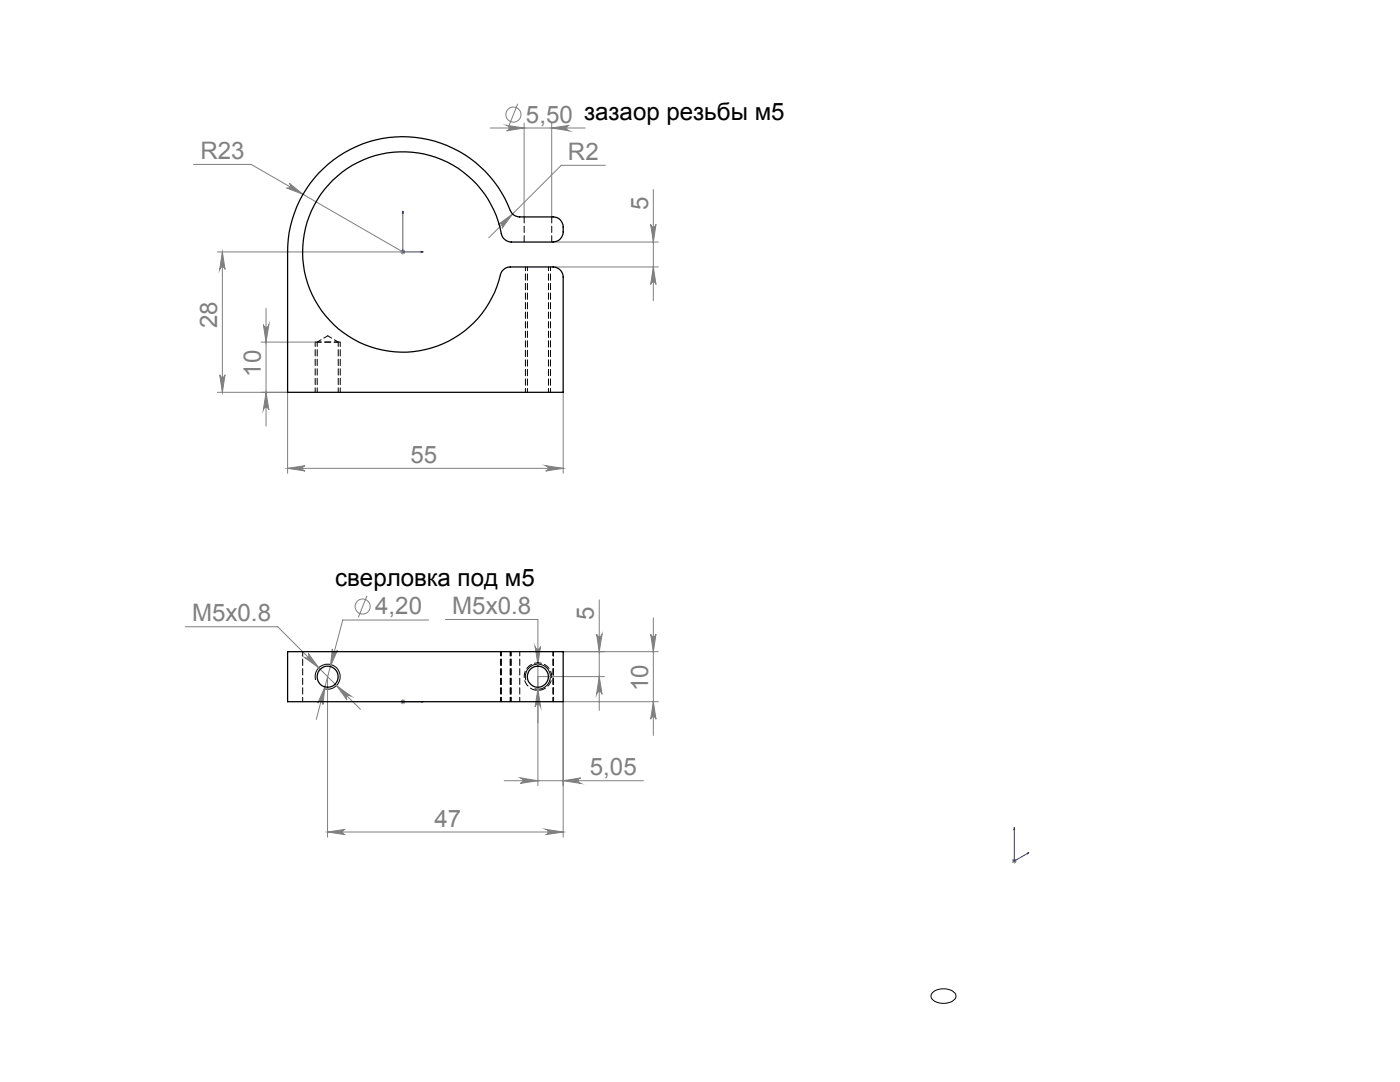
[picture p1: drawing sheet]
<svg xmlns="http://www.w3.org/2000/svg" width="279mm" height="216mm" viewBox="0 0 279 216" stroke-linecap="round" stroke-linejoin="round" font-family="sans-serif">
<g fill="none" stroke="#808080" stroke-width=".2">
<path d="M38.6 32.8h11.5l30.3 17.5M57.7 36.5l2.8 2.3-3.3-1.3a.55 .55 0 0 0 .7-.2 .55 .55 0 0 0-.2-.8zM97.9 25.5h18.9M101.1 25l3.5 .5-3.5 .6a.55 .55 0 0 0 .5-.5 .55 .55 0 0 0-.5-.6zM103.3 20.7l-1.7 4.3M104.6 24.6v18.7M110.1 25.5l3.5-.5a.55 .55 0 0 0-.5 .6 .55 .55 0 0 0 .5 .5zM110.1 24.6v18.7M120.8 33h-8.8l-14.5 14.4M130.4 37.8v22.2M43.4 50.3h37.5M44.4 50.3l.5 3.5a.53 .53 0 0 0-.5-.5 .53 .53 0 0 0-.5 .5z"/>
<path d="M44.4 50.3v28M80 49.9l.8 .7M80.4 49.8v1M80.8 49.9l-.8 .7M99.4 44.8l2.9-2.1-2.1 2.8a.52 .52 0 0 0 0-.7 .52 .52 0 0 0-.8 0zM110.4 48.3h21M110.4 53.3h21M129.9 44.8a.53 .53 0 0 0 .5 .5 .53 .53 0 0 0 .5-.5l-.5 3.5zM130.4 53.3l.5 3.5a.53 .53 0 0 0-.5-.5 .53 .53 0 0 0-.5 .5zM43.4 78.3h14v16.1M43.9 74.8a.53 .53 0 0 0 .5 .5 .53 .53 0 0 0 .5-.5l-.5 3.5zM52.1 68.3h10.8"/>
<path d="M52.6 64.8a.55 .55 0 0 0 .5 .5 .55 .55 0 0 0 .6-.5l-.6 3.5zM53.1 78.3l.6 3.5a.55 .55 0 0 0-.6-.5 .55 .55 0 0 0-.5 .5zM53.1 61.6v23.4M112.4 78.3v16.1M57.4 93.5h55M57.4 93.5l3.5-.6a.53 .53 0 0 0-.5 .6 .53 .53 0 0 0 .5 .5zM108.9 92.9l3.5 .6-3.5 .5a.53 .53 0 0 0 .5-.5 .53 .53 0 0 0-.5-.6zM73.2 118.9l-1.7 4.3M119.6 119.7v22M37 125.1h18.4l16.5 16.4M61.5 130.4l2.1 2.8-2.9-2a.55 .55 0 0 0 .8-.1 .55 .55 0 0 0 0-.7zM64.8 137.1l-.3 3.5a.53 .53 0 0 0-.4-.7 .53 .53 0 0 0-.7 .4z"/>
<path d="M65.4 135v32M66.3 129.5a.53 .53 0 0 0 .4 .6 .53 .53 0 0 0 .6-.3l-1.4 3.2zM67.2 136.8l2.8 2.1a.55 .55 0 0 0-.7 0 .55 .55 0 0 0 0 .8zM80 139.7l.8 .7M80.4 139.5v1M80.8 139.7l-.8 .7M85.5 123.7h-17.1l-5.3 19.8M88.9 123.6h18.5v33.2M106.8 129a.55 .55 0 0 0 .5 .5 .55 .55 0 0 0 .6-.5l-.5 3.5zM107.4 135h13.2M107.4 137.5l.5 3.5a.55 .55 0 0 0-.6-.5 .55 .55 0 0 0-.5 .5zM112.4 130h19"/>
<path d="M119.1 126.5a.55 .55 0 0 0 .5 .5 .55 .55 0 0 0 .6-.5l-.6 3.5zM119.6 135l.6 3.5a.55 .55 0 0 0-.6-.5 .55 .55 0 0 0-.5 .5zM129.9 126.5a.53 .53 0 0 0 .5 .5 .53 .53 0 0 0 .5-.5l-.5 3.5zM130.4 123.3v23.5M79.9 140h1M100.6 155.8h27.8M103.9 155.2l3.5 .6-3.5 .5a.55 .55 0 0 0 .5-.5 .55 .55 0 0 0-.5-.6zM112.4 155.8l3.5-.6a.55 .55 0 0 0-.5 .6 .55 .55 0 0 0 .5 .5zM130.4 140l.5 3.5a.53 .53 0 0 0-.5-.5 .53 .53 0 0 0-.5 .5zM131.4 140h-19v27M65.4 166h47M65.4 166l3.5-.5a.53 .53 0 0 0-.5 .5 .53 .53 0 0 0 .5 .5z"/>
<path d="M108.9 165.5l3.5 .5-3.5 .5a.53 .53 0 0 0 .5-.5 .53 .53 0 0 0-.5-.5zM201.9 171.8h1M202.1 171.4l.7 .8M202.4 171.3v1M202.8 171.4l-.7 .8"/>
<circle cx="102.5" cy="22.9" r="1.51"/>
<circle cx="72.4" cy="121" r="1.51"/>
</g>
<path d="M63 135.7a2.51 2.51 0 0 1 2.2-3.2 2.51 2.51 0 0 1 2.7 2.7 2.51 2.51 0 0 1-3.2 2.2M104.9 135.7a2.51 2.51 0 0 1 2.2-3.2 2.51 2.51 0 0 1 2.7 2.7 2.51 2.51 0 0 1-3.1 2.2M186 198.2a3.4 3.4 0 0 1 4.7 .2 1.38 1.38 0 0 1-1.4 1.7 3.2 3.2 0 0 1-3.4-1l-.1-.5z" fill="none" stroke="#000" stroke-width=".2"/>
<path d="M62.9 68.3h5" fill="none" stroke="#000" stroke-width=".2" stroke-dasharray="1.3 .6" stroke-dashoffset=".1" stroke-linecap="butt"/>
<path d="M80.4 42.1v8.2h4.1M80.4 42.1l.1 .4h-.2zM84.1 50.2l.4 .1-.4 .1zM80.3 140h.2zM80.4 140h.1M80.4 140h4.1M84.5 140h-.4h.4M202.4 165.1l.1 .4h-.1zM202.4 165.1v6.7l2.9-1.7M205 170.2l.3-.1-.3 .3z" fill="none" stroke="#00f" stroke-width=".2"/>
<path d="M104.9 53.3v25M109.9 78.3v-25" fill="none" stroke="#000" stroke-width=".2" stroke-dasharray="1.3 .6" stroke-dashoffset=".5"/>
<path d="M62.9 68.3v10M67.9 78.3v-10" fill="none" stroke="#000" stroke-width=".2" stroke-dasharray="1.3 .6" stroke-dashoffset=".4"/>
<path d="M62.9 68.3h.1" fill="none" stroke="#000" stroke-width=".2" stroke-dasharray="1.3 .6"/>
<g fill="#00f">
<path d="M84.1 50.2l.4 .1-.4 .1zM80.4 42.1l.1 .4h-.2z"/>
<path d="M84.1 140h.4zM80.3 140h.2zM205 170.2l.3-.1-.3 .3zM202.4 165.1l.1 .4h-.1z"/>
</g>
<g fill="#808080">
<path d="M110.1 25.5l3.5-.5a.55 .55 0 0 0-.5 .6 .55 .55 0 0 0 .5 .5zM101.1 25l3.5 .5-3.5 .6a.55 .55 0 0 0 .5-.5 .55 .55 0 0 0-.5-.6zM112.4 155.8l3.5-.6a.55 .55 0 0 0-.5 .6 .55 .55 0 0 0 .5 .5zM103.9 155.2l3.5 .6-3.5 .5a.55 .55 0 0 0 .5-.5 .55 .55 0 0 0-.5-.6zM108.9 165.5l3.5 .5-3.5 .5a.53 .53 0 0 0 .5-.5 .53 .53 0 0 0-.5-.5zM65.4 166l3.5-.5a.53 .53 0 0 0-.5 .5 .53 .53 0 0 0 .5 .5z"/>
<path d="M57.7 36.5a.55 .55 0 0 1 .2 .8 .55 .55 0 0 1-.7 .2l3.3 1.3zM99.4 44.8a.52 .52 0 0 1 .8 0 .52 .52 0 0 1 0 .7l2.1-2.8zM67.2 136.8l2.1 2.9a.55 .55 0 0 1 0-.8 .55 .55 0 0 1 .7 0zM61.5 130.4a.55 .55 0 0 1 0 .7 .55 .55 0 0 1-.8 .1l2.9 2zM64.8 137.1l-1.4 3.2a.53 .53 0 0 1 .7-.4 .53 .53 0 0 1 .4 .7zM66.3 129.5l-.4 3.5 1.4-3.2a.53 .53 0 0 1-.6 .3 .53 .53 0 0 1-.4-.6zM107.4 137.5l-.6 3.5a.55 .55 0 0 1 .5-.5 .55 .55 0 0 1 .6 .5zM106.8 129l.6 3.5 .5-3.5a.55 .55 0 0 1-.6 .5 .55 .55 0 0 1-.5-.5z"/>
<path d="M57.4 93.5l3.5-.6a.53 .53 0 0 0-.5 .6 .53 .53 0 0 0 .5 .5zM108.9 92.9l3.5 .6-3.5 .5a.53 .53 0 0 0 .5-.5 .53 .53 0 0 0-.5-.6z"/>
<path d="M43.9 74.8a.53 .53 0 0 0 .5 .5 .53 .53 0 0 0 .5-.5l-.5 3.5zM44.4 50.3l.5 3.5a.53 .53 0 0 0-.5-.5 .53 .53 0 0 0-.5 .5z"/>
<path d="M129.9 44.8a.53 .53 0 0 0 .5 .5 .53 .53 0 0 0 .5-.5l-.5 3.5zM130.4 53.3l.5 3.5a.53 .53 0 0 0-.5-.5 .53 .53 0 0 0-.5 .5zM52.6 64.8a.55 .55 0 0 0 .5 .5 .55 .55 0 0 0 .6-.5l-.6 3.5zM53.1 78.3l.6 3.5a.55 .55 0 0 0-.6-.5 .55 .55 0 0 0-.5 .5zM129.9 126.5a.53 .53 0 0 0 .5 .5 .53 .53 0 0 0 .5-.5l-.5 3.5zM130.4 140l.5 3.5a.53 .53 0 0 0-.5-.5 .53 .53 0 0 0-.5 .5zM119.1 126.5a.55 .55 0 0 0 .5 .5 .55 .55 0 0 0 .6-.5l-.6 3.5zM119.6 135l.6 3.5a.55 .55 0 0 0-.6-.5 .55 .55 0 0 0-.5 .5z"/>
</g>
<g fill="none" stroke="#000" stroke-width=".25">
<path d="M63.6 34.6a23.1 23.1 0 0 1 38.5 7.9l.7 .6 .9 .2h6.7a1.99 1.99 0 0 1 2 2 2.31 2.31 0 0 1-2 3h-8.4a2.12 2.12 0 0 1-2-1.7 20 20 0 0 0-30.4-13.1 20 20 0 0 0-.7 33.2 20 20 0 0 0 31-11.9 2.07 2.07 0 0 1 1.9-1.5h8.6a2.05 2.05 0 0 1 2 2v23h-55v-28a23.3 23.3 0 0 1 6.2-15.7zM57.4 130h55v10h-55z"/>
<circle cx="65.4" cy="135" r="2.1"/>
<circle cx="107.3" cy="135" r="2.1"/>
</g>
<g fill="none" stroke="#000" stroke-width=".2" stroke-dasharray="1.3 .6" stroke-dashoffset=".4">
<path d="M63.3 68.3v10M65.4 67l-2.1 1.3M67.5 68.3h-4.2M67.5 78.3v-10M67.5 68.3l-2.1-1.3M60.4 130v10M99.9 130v10M101.9 130v10M102 130v10M110.4 130v10M100.1 140v-10M101.8 140v-10"/>
<path d="M103.7 140v-10M110.4 140v-10"/>
</g>
<path d="M104.6 43.3v5M110.1 48.3v-5" fill="none" stroke="#000" stroke-width=".2" stroke-dasharray="1.3 .6"/>
<path d="M105.3 53.3v25M109.5 78.3v-25" fill="none" stroke="#000" stroke-width=".2" stroke-dasharray="1.3 .6" stroke-dashoffset=".5"/>
<path d="M107.4 132.3a2.75 2.75 0 0 1 2.4 3.9 2.75 2.75 0 0 1-4.7 .4 2.75 2.75 0 0 1 1.8-4.3h.5" fill="none" stroke="#000" stroke-width=".2" stroke-dasharray="1.3 .6" stroke-dashoffset=".6"/>
<g font-size="4.8" fill="#808080">
<text x="105" y="24.4">5,50 зазаор резьбы м5</text>
<text x="40" y="31.7">R23</text>
<text x="113.4" y="31.9">R2</text>
<text x="129.3" y="41.8" transform="rotate(-90 129.3 41.8)">5</text>
<text x="43.3" y="65.5" transform="rotate(-90 43.3 65.5)">28</text>
<text x="52" y="75.1" transform="rotate(-90 52 75.1)">10</text>
<text x="81.9" y="92.4">55</text>
<text x="38.3" y="124">M5x0.8</text>
<text x="74.9" y="122.6">4,20</text>
<text x="90.3" y="122.5">M5x0.8</text>
<text x="118.5" y="123.7" transform="rotate(-90 118.5 123.7)">5</text>
<text x="129.3" y="137.9" transform="rotate(-90 129.3 137.9)">10</text>
<text x="117.7" y="154.7">5,05</text>
<text x="86.7" y="164.9">47</text>
</g>
<text font-size="4.8" x="66.9" y="117">сверловка под м5</text>
</svg>
